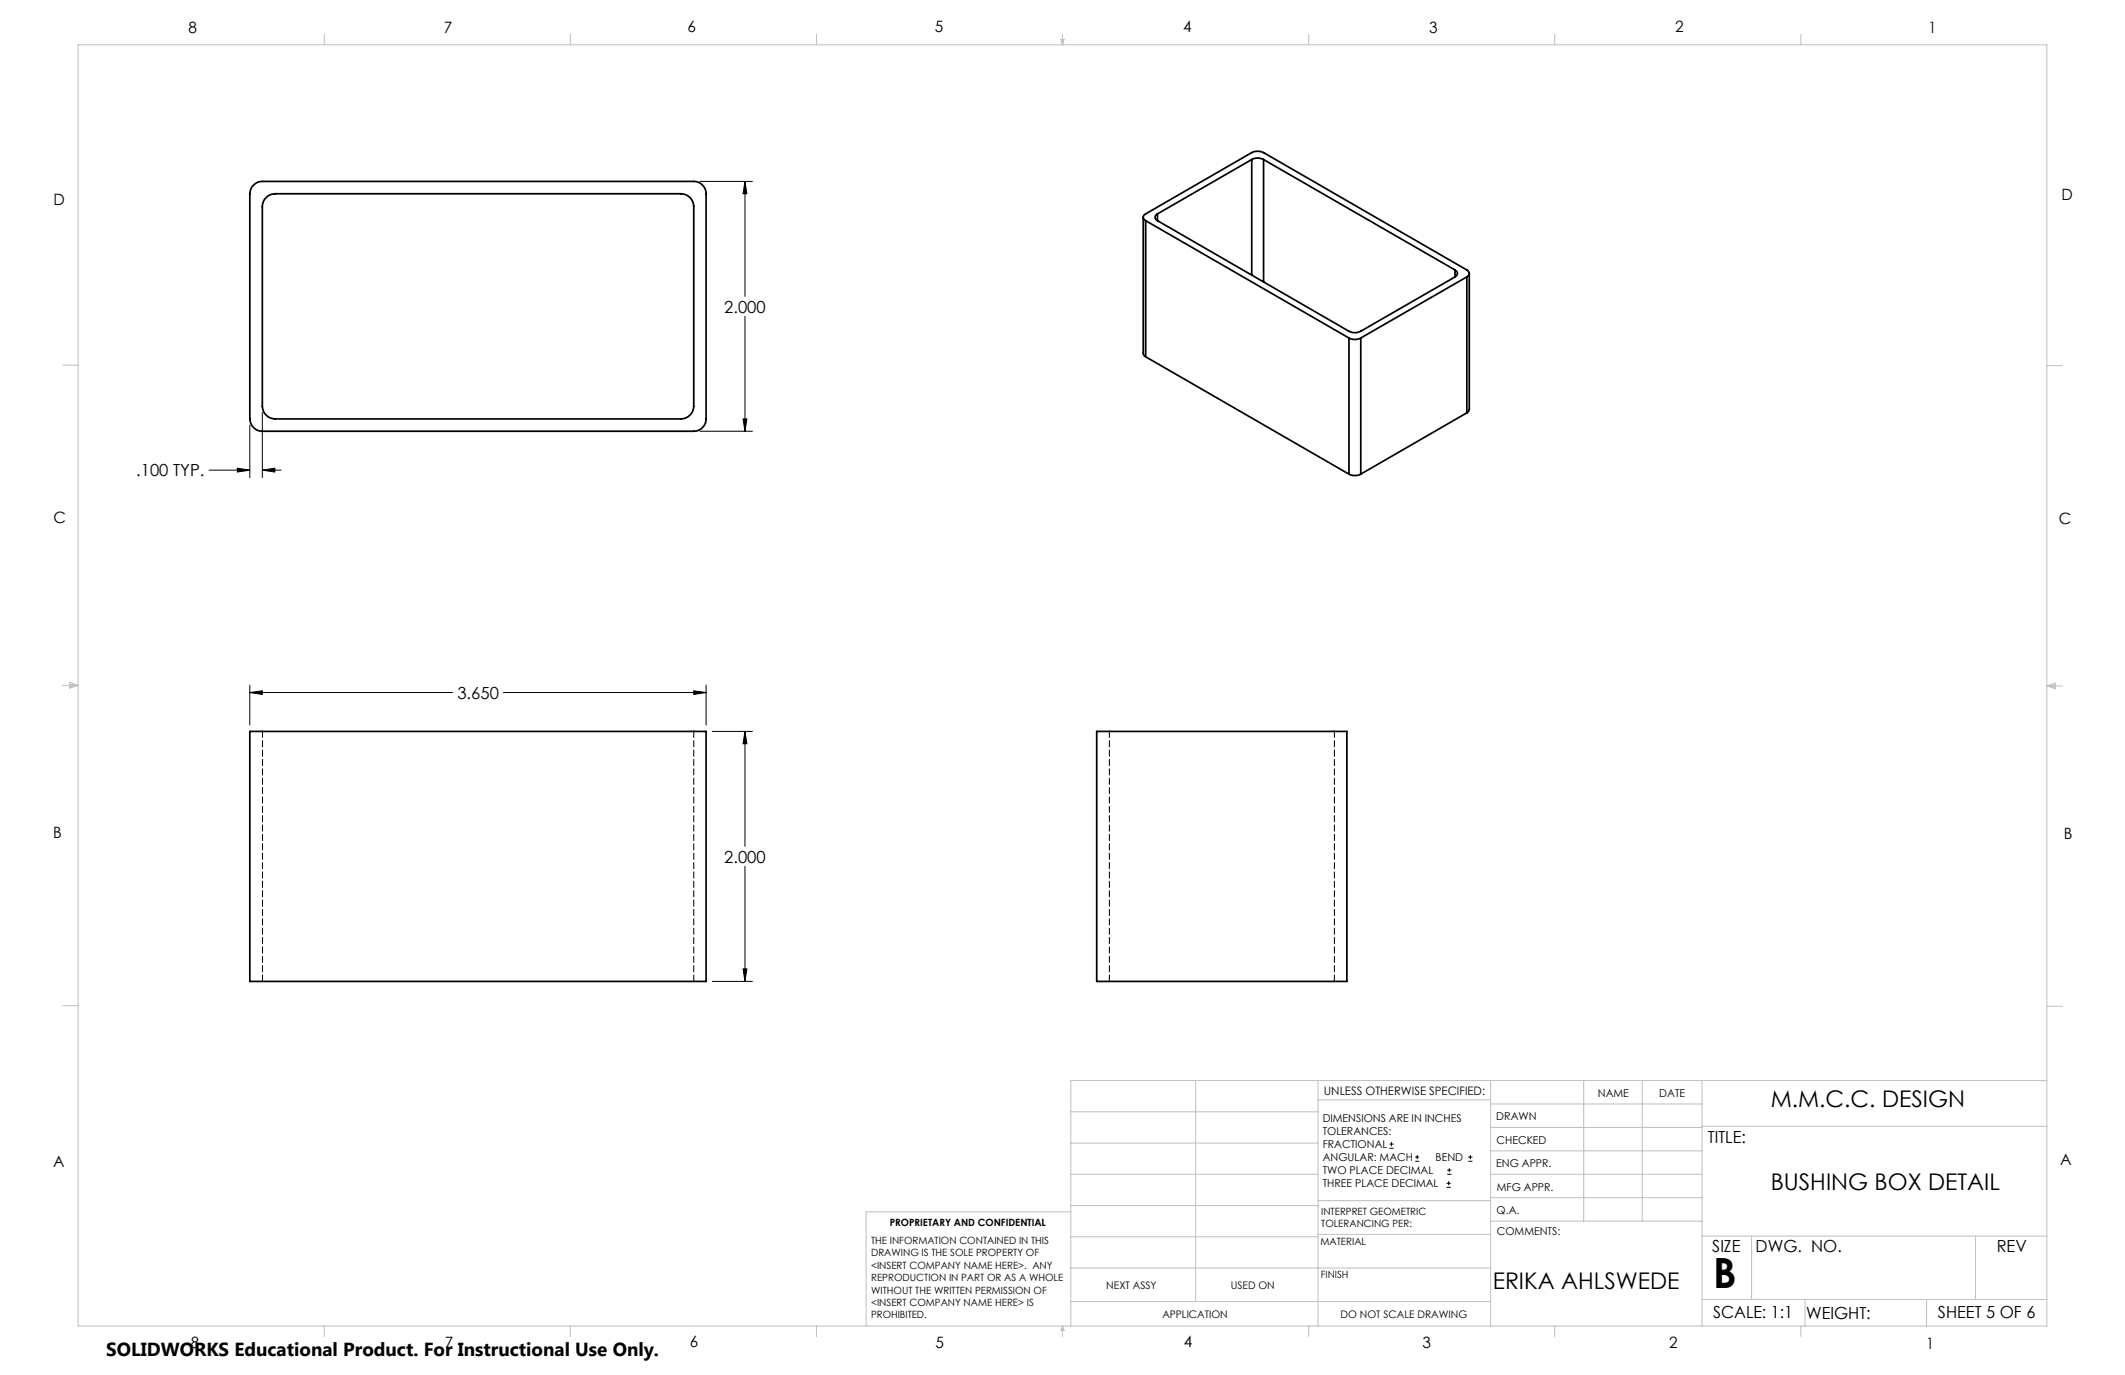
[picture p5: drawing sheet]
<svg xmlns="http://www.w3.org/2000/svg" width="432mm" height="279mm" viewBox="0 0 432 279" stroke-linecap="round" stroke-linejoin="round" font-family="sans-serif">
<g fill="none" stroke="#000" stroke-width=".2">
<path d="M142.2 36.9h10.7M151.4 36.9l.4 2.5h-.8zM151.4 36.9v23.3M151.4 64.3v23.3M42.5 95.5h8.3M48.2 95.1l2.6 .4-2.6 .4zM50.8 86.4v10.6M53.3 95.5l2.5-.4v.8zM53.3 83.8v13.2M53.3 95.5h3.8M142.2 87.6h10.7M151 85.1h.8l-.4 2.5z"/>
<path d="M50.8 139.2v8.1M143.5 139.2v8.1M50.8 140.7l2.5-.3v.7zM50.8 140.7h41.2M102.3 140.7h41.2M141 140.4l2.5 .3-2.5 .4zM144.7 148.6h8.2M151.4 148.6l.4 2.5h-.8zM151.4 148.6v23.4M151.4 176v23.4M144.7 199.4h8.2M151 196.9h.8l-.4 2.5z"/>
<path d="M282.3 233.3h.9M282.3 232.5h.9M282.8 232.1v.8M287.6 236h.8M287.6 235.1h.8M288 234.7v.8M294.1 238.6h.8M294.1 237.8h.8M294.5 237.4v.8M298.3 236h.9M298.3 235.1h.9M298.8 234.7v.8"/>
<path d="M293.9 241.3h.9M293.9 240.5h.9M294.4 240v.8"/>
</g>
<g fill="none" stroke="#c0c0c0" stroke-width=".2">
<path d="M15.9 9.1h400v260.4h-400zM65.9 6.9v2.2M115.9 6.9v2.2M165.9 6.9v2.2M215.6 8h.6l-.3 1.1zM215.7 8l.2 1.1M215.9 6.9v2.2M216 8l-.1 1.1M265.9 6.9v2.2M315.9 6.9v2.2M365.9 6.9v2.2M12.7 74.2h3.2"/>
<path d="M415.9 74.3h3.2M12.7 139.3h3.2M14.2 139.1l1.7 .2M14.2 138.7l1.7 .6-1.7 .5zM15.9 139.3l-1.7 .3M415.9 139.4h3.2M415.9 139.4l1.8-.6v1.2zM415.9 139.4l1.8 .3M417.7 139.2l-1.8 .2M12.7 204.4h3.2M243 219.6v44.9M267.8 219.6v49.9"/>
<path d="M302.9 219.6v49.9M321.8 219.6v28.5M333.7 219.6v28.5M345.9 219.6v49.9M415.9 204.5h3.2M415.9 219.6h-198.3v49.9M217.6 238.6h50.2M217.6 232.3h50.2M217.6 225.9h50.2M267.8 223.5h35.1M302.9 233.9h43M302.9 229.1h43"/>
<path d="M302.9 224.3h43M302.9 238.6h43M345.9 228.9h70M217.6 257.7h85.3M217.6 251.3h50.2M217.6 245h50.2M217.6 246.2h-41.6v23.3M267.8 250.8h35.1M267.8 244h35.1M302.9 248.1h43M302.9 243.4h43M345.9 251.2h70"/>
<path d="M355.9 251.2v12.9M401.4 251.2v12.9M65.9 269.5v2.1M115.9 269.5v2.1M165.9 269.5v2.1M215.9 269.5v2.1M215.9 269.5l.3 .8h-.6zM217.6 264.5h85.3M265.9 269.5v2.1M315.9 269.5v2.1M345.9 264.1h70M365.9 269.5v2.1"/>
<path d="M366.8 264.1v5.4M391.5 264.1v5.4"/>
</g>
<path d="M50.8 140.7l2.5-.3v.7zM141 140.4l2.5 .3-2.5 .4zM151.4 148.6l.4 2.5h-.8zM151 196.9h.8l-.4 2.5zM151.4 36.9l.4 2.5h-.8zM151 85.1h.8l-.4 2.5zM48.2 95.1l2.6 .4-2.6 .4zM53.3 95.5l2.5-.4v.8z" fill="#000"/>
<g fill="none" stroke="#000" stroke-width=".35">
<path d="M51.5 37.6a2.32 2.32 0 0 1 1.8-.7h87.7a2.53 2.53 0 0 1 2.5 2.5v45.7a2.53 2.53 0 0 1-2.5 2.5h-87.7a2.59 2.59 0 0 1-2.5-2.5v-45.7a2.54 2.54 0 0 1 .7-1.8zM254.4 32.4a2.42 2.42 0 0 1 2.4 0M254.4 32.4l-19.2 11.1M254.4 32.4v23.5M256.8 32.4l38.9 22.5M256.8 32.4v24.9M54.1 40.1a2.54 2.54 0 0 1 1.8-.7h82.5a2.65 2.65 0 0 1 2.6 2.5v40.6a2.65 2.65 0 0 1-2.6 2.6h-82.5a2.65 2.65 0 0 1-2.6-2.6v-40.6a2.54 2.54 0 0 1 .8-1.8zM232.3 44.2v27.6l.1 .4 .4 .3M232.8 44.8a.73 .73 0 0 1-.5-.6 .73 .73 0 0 1 .5-.7l21.6-12.5a2.69 2.69 0 0 1 2.4 0l41.3 23.9a.75 .75 0 0 1 .5 .7 .75 .75 0 0 1-.5 .7M232.8 44.8l41.3 23.9M232.8 44.8v27.7M235.2 43.5a.73 .73 0 0 0-.5 .7 .73 .73 0 0 0 .5 .6"/>
<path d="M235.2 44.8l38.9 22.5a2.69 2.69 0 0 0 2.4 0l19.2-11M235.2 43.5v1.3M295.7 54.9a.75 .75 0 0 1 .5 .7 .75 .75 0 0 1-.5 .7M295.7 54.9v1.4M298.1 56.3l-21.6 12.4M298.1 56.3v27.6M298.6 55.6v27.6l-.5 .7M232.8 72.5l41.3 23.8M274.1 68.7a2.69 2.69 0 0 0 2.4 0M274.1 68.7v27.6M276.5 68.7v27.6M274.1 96.3a2.69 2.69 0 0 0 2.4 0"/>
<path d="M298.1 83.9l-21.6 12.4M50.8 148.6h92.7v50.8h-92.7zM222.8 148.6h50.9v50.8h-50.9z"/>
</g>
<path d="M53.3 199.4v-50.8M141 199.4v-50.8M225.4 199.4v-50.8M271.1 199.4v-50.8" fill="none" stroke="#000" stroke-width=".2" stroke-dasharray="1.3 .6"/>
<text font-size="8.5" x="348.1" y="261.8">B</text>
<g font-size="4.7">
<text x="359.8" y="225">M.M.C.C. DESIGN</text>
<text x="359.8" y="241.9">BUSHING BOX DETAIL</text>
<text x="303.3" y="261.8">ERIKA AHLSWEDE</text>
</g>
<text font-size="3.8" x="21.6" y="275.5">SOLIDWORKS Educational Product. For Instructional Use Only.</text>
<g font-size="3.4">
<text x="147.2" y="63.5">2.000</text>
<text x="27.7" y="96.8">.100 TYP.</text>
<text x="92.9" y="142">3.650</text>
<text x="147.2" y="175.3">2.000</text>
<text x="347.1" y="232.3">TITLE:</text>
<text x="347.9" y="254.3">SIZE</text>
<text x="356.7" y="254.4">DWG. NO.</text>
<text x="405.7" y="254.5">REV</text>
<text x="348.1" y="267.9">SCALE: 1:1</text>
<text x="367" y="268">WEIGHT:</text>
<text x="393.8" y="267.9">SHEET 5 OF 6</text>
</g>
<g font-size="3.2">
<text x="38.3" y="6.7">8</text>
<text x="90.2" y="6.7">7</text>
<text x="139.7" y="6.5">6</text>
<text x="190" y="6.5">5</text>
<text x="240.4" y="6.5">4</text>
<text x="290.4" y="6.7">3</text>
<text x="340.4" y="6.5">2</text>
<text x="391.9" y="6.7">1</text>
<text x="10.9" y="41.6">D</text>
<text x="418.9" y="40.7">D</text>
<text x="10.9" y="106.3">C</text>
<text x="418.4" y="106.4">C</text>
<text x="10.8" y="170.2">B</text>
<text x="419.4" y="170.6">B</text>
<text x="10.8" y="237.2">A</text>
<text x="418.6" y="236.8">A</text>
<text x="38.8" y="273.8">8</text>
<text x="90.4" y="273.8">7</text>
<text x="140.2" y="273.8">6</text>
<text x="190.1" y="273.9">5</text>
<text x="240.5" y="273.8">4</text>
<text x="289" y="273.9">3</text>
<text x="339.1" y="273.8">2</text>
<text x="391.4" y="274.1">1</text>
</g>
<text font-size="2.4" x="269" y="222.4">UNLESS OTHERWISE SPECIFIED:</text>
<g font-size="2.2">
<text x="268.8" y="228">DIMENSIONS ARE IN INCHES</text>
<text x="304.1" y="227.7">DRAWN</text>
<text x="324.7" y="222.9">NAME</text>
<text x="337.2" y="222.9">DATE</text>
<text x="268.8" y="230.6">TOLERANCES:</text>
<text x="268.8" y="233.3">FRACTIONAL</text>
<text x="304.1" y="232.6">CHECKED</text>
<text x="268.8" y="236">ANGULAR: MACH</text>
<text x="268.8" y="238.6">TWO PLACE DECIMAL</text>
<text x="291.7" y="236">BEND</text>
<text x="304" y="237.2">ENG APPR.</text>
<text x="268.8" y="241.3">THREE PLACE DECIMAL</text>
<text x="304.2" y="241.9">MFG APPR.</text>
<text x="304.1" y="246.7">Q.A.</text>
<text x="304.1" y="250.9">COMMENTS:</text>
</g>
<g font-size="2.1">
<text x="224.8" y="262">NEXT ASSY</text>
<text x="250.1" y="261.9">USED ON</text>
<text x="236.2" y="267.8">APPLICATION</text>
<text x="272.4" y="267.8">DO NOT SCALE DRAWING</text>
</g>
<g font-size="2">
<text x="180.8" y="249.2">PROPRIETARY AND CONFIDENTIAL</text>
<text x="268.5" y="246.8">INTERPRET GEOMETRIC</text>
<text x="268.5" y="249.4">TOLERANCING PER:</text>
<text x="177" y="252.8">THE INFORMATION CONTAINED IN THIS</text>
<text x="177" y="255.3">DRAWING IS THE SOLE PROPERTY OF</text>
<text x="177" y="257.8">&lt;INSERT COMPANY NAME HERE&gt;. ANY</text>
<text x="268.3" y="252.9">MATERIAL</text>
<text x="177" y="260.3">REPRODUCTION IN PART OR AS A WHOLE</text>
<text x="177" y="262.9">WITHOUT THE WRITTEN PERMISSION OF</text>
<text x="268.4" y="259.7">FINISH</text>
<text x="177" y="265.4">&lt;INSERT COMPANY NAME HERE&gt; IS</text>
<text x="177" y="267.9">PROHIBITED.</text>
</g>
</svg>
